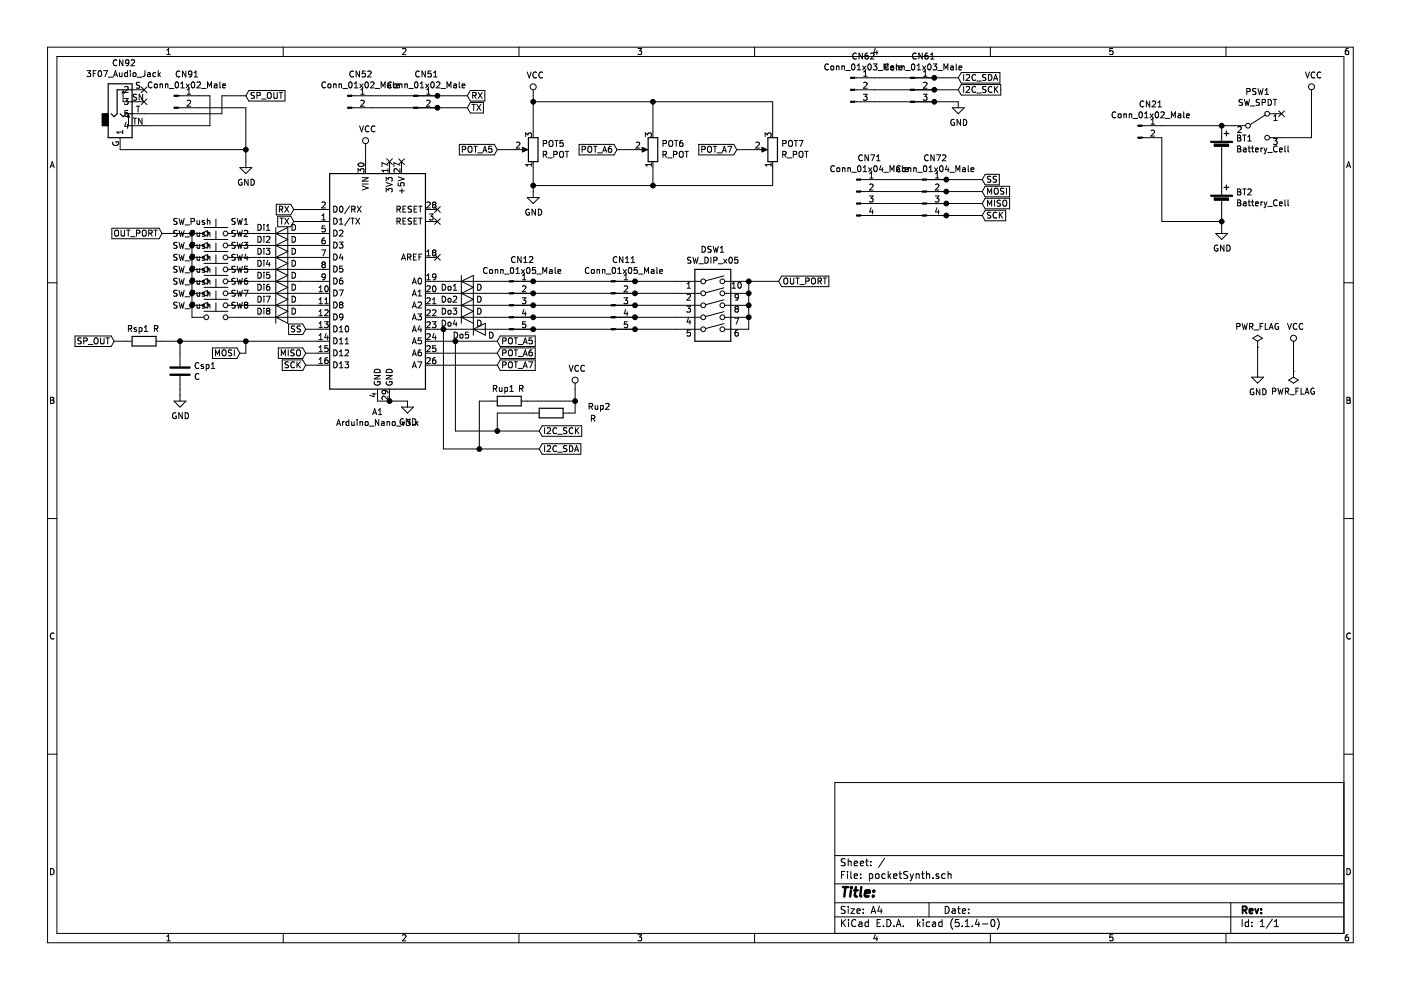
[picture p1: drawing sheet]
EESchema Schematic File Version 4
LIBS:pocketSynth-cache
EELAYER 30 0
EELAYER END
$Descr A4 11693 8268
encoding utf-8
Sheet 1 1
Title ""
Date ""
Rev ""
Comp ""
Comment1 ""
Comment2 ""
Comment3 ""
Comment4 ""
$EndDescr
$Comp
L MCU_Module:Arduino_Nano_v3.x A1
U 1 1
P 3150 2350
F 0 "A1" H 3150 1261 50  0000 C CNN
F 1 "Arduino_Nano_v3.x" H 3150 1170 50  0000 C CNN
F 2 "Module:Arduino_Nano" H 3300 1400 50  0001 L CNN
F 3 "http://www.mouser.com/pdfdocs/Gravitech_Arduino_Nano3_0.pdf" H 3150 1350 50  0001 C CNN
	1    3150 2350
	1    0    0    -1  
$EndComp
$Comp
L Switch:SW_Push SW1
U 1 1
P 1800 1950
F 0 "SW1" H 2000 2050 50  0000 C CNN
F 1 "SW_Push" H 1600 2050 50  0000 C CNN
F 2 "Button_Switch_THT:SW_PUSH_6mm_H5mm" H 1800 2150 50  0001 C CNN
F 3 "~" H 1800 2150 50  0001 C CNN
	1    1800 1950
	1    0    0    -1  
$EndComp
$Comp
L Device:D Do1
U 1 1
P 3900 2350
F 0 "Do1" H 3750 2300 50  0000 C CNN
F 1 "D" H 4000 2300 50  0000 C CNN
F 2 "Diode_SMD:D_SOD-323" H 3900 2350 50  0001 C CNN
F 3 "~" H 3900 2350 50  0001 C CNN
	1    3900 2350
	1    0    0    -1  
$EndComp
Wire Wire Line
	3850 2750 3700 2750
Wire Wire Line
	3750 2650 3650 2650
Wire Wire Line
	3650 2550 3750 2550
Wire Wire Line
	3750 2450 3650 2450
Wire Wire Line
	3650 2350 3750 2350
Text GLabel 6500 2350 2    50   Input ~ 0
OUT_PORT
Wire Wire Line
	6500 2350 6250 2350
$Comp
L Device:D Di1
U 1 1
P 2350 1950
F 0 "Di1" H 2200 2000 50  0000 C CNN
F 1 "D" H 2450 2000 50  0000 C CNN
F 2 "Diode_SMD:D_SOD-323" H 2350 1950 50  0001 C CNN
F 3 "~" H 2350 1950 50  0001 C CNN
	1    2350 1950
	1    0    0    -1  
$EndComp
$Comp
L Device:D Do2
U 1 1
P 3900 2450
F 0 "Do2" H 3750 2400 50  0000 C CNN
F 1 "D" H 4000 2400 50  0000 C CNN
F 2 "Diode_SMD:D_SOD-323" H 3900 2450 50  0001 C CNN
F 3 "~" H 3900 2450 50  0001 C CNN
	1    3900 2450
	1    0    0    -1  
$EndComp
$Comp
L Device:D Do3
U 1 1
P 3900 2550
F 0 "Do3" H 3750 2500 50  0000 C CNN
F 1 "D" H 4000 2500 50  0000 C CNN
F 2 "Diode_SMD:D_SOD-323" H 3900 2550 50  0001 C CNN
F 3 "~" H 3900 2550 50  0001 C CNN
	1    3900 2550
	1    0    0    -1  
$EndComp
$Comp
L Device:D Do4
U 1 1
P 3900 2650
F 0 "Do4" H 3750 2600 50  0000 C CNN
F 1 "D" H 4000 2600 50  0000 C CNN
F 2 "Diode_SMD:D_SOD-323" H 3900 2650 50  0001 C CNN
F 3 "~" H 3900 2650 50  0001 C CNN
	1    3900 2650
	1    0    0    -1  
$EndComp
$Comp
L Device:D Do5
U 1 1
P 4000 2750
F 0 "Do5" H 3850 2700 50  0000 C CNN
F 1 "D" H 4100 2700 50  0000 C CNN
F 2 "Diode_SMD:D_SOD-323" H 4000 2750 50  0001 C CNN
F 3 "~" H 4000 2750 50  0001 C CNN
	1    4000 2750
	1    0    0    -1  
$EndComp
$Comp
L Device:D Di2
U 1 1
P 2350 2050
F 0 "Di2" H 2200 2100 50  0000 C CNN
F 1 "D" H 2450 2100 50  0000 C CNN
F 2 "Diode_SMD:D_SOD-323" H 2350 2050 50  0001 C CNN
F 3 "~" H 2350 2050 50  0001 C CNN
	1    2350 2050
	1    0    0    -1  
$EndComp
$Comp
L Device:D Di3
U 1 1
P 2350 2150
F 0 "Di3" H 2200 2200 50  0000 C CNN
F 1 "D" H 2450 2200 50  0000 C CNN
F 2 "Diode_SMD:D_SOD-323" H 2350 2150 50  0001 C CNN
F 3 "~" H 2350 2150 50  0001 C CNN
	1    2350 2150
	1    0    0    -1  
$EndComp
$Comp
L Device:D Di4
U 1 1
P 2350 2250
F 0 "Di4" H 2200 2300 50  0000 C CNN
F 1 "D" H 2450 2300 50  0000 C CNN
F 2 "Diode_SMD:D_SOD-323" H 2350 2250 50  0001 C CNN
F 3 "~" H 2350 2250 50  0001 C CNN
	1    2350 2250
	1    0    0    -1  
$EndComp
$Comp
L Device:D Di5
U 1 1
P 2350 2350
F 0 "Di5" H 2200 2400 50  0000 C CNN
F 1 "D" H 2450 2400 50  0000 C CNN
F 2 "Diode_SMD:D_SOD-323" H 2350 2350 50  0001 C CNN
F 3 "~" H 2350 2350 50  0001 C CNN
	1    2350 2350
	1    0    0    -1  
$EndComp
$Comp
L Device:D Di6
U 1 1
P 2350 2450
F 0 "Di6" H 2200 2500 50  0000 C CNN
F 1 "D" H 2450 2500 50  0000 C CNN
F 2 "Diode_SMD:D_SOD-323" H 2350 2450 50  0001 C CNN
F 3 "~" H 2350 2450 50  0001 C CNN
	1    2350 2450
	1    0    0    -1  
$EndComp
$Comp
L Device:D Di7
U 1 1
P 2350 2550
F 0 "Di7" H 2200 2600 50  0000 C CNN
F 1 "D" H 2450 2600 50  0000 C CNN
F 2 "Diode_SMD:D_SOD-323" H 2350 2550 50  0001 C CNN
F 3 "~" H 2350 2550 50  0001 C CNN
	1    2350 2550
	1    0    0    -1  
$EndComp
$Comp
L Device:D Di8
U 1 1
P 2350 2650
F 0 "Di8" H 2200 2700 50  0000 C CNN
F 1 "D" H 2450 2700 50  0000 C CNN
F 2 "Diode_SMD:D_SOD-323" H 2350 2650 50  0001 C CNN
F 3 "~" H 2350 2650 50  0001 C CNN
	1    2350 2650
	1    0    0    -1  
$EndComp
Wire Wire Line
	2500 2650 2650 2650
Wire Wire Line
	2650 2550 2500 2550
Wire Wire Line
	2500 2450 2650 2450
Wire Wire Line
	2650 2350 2500 2350
Wire Wire Line
	2500 2250 2650 2250
Wire Wire Line
	2650 2150 2500 2150
Wire Wire Line
	2500 2050 2650 2050
Wire Wire Line
	2650 1950 2500 1950
$Comp
L Switch:SW_Push SW2
U 1 1
P 1800 2050
F 0 "SW2" H 2000 2150 50  0000 C CNN
F 1 "SW_Push" H 1600 2150 50  0000 C CNN
F 2 "Button_Switch_THT:SW_PUSH_6mm_H5mm" H 1800 2250 50  0001 C CNN
F 3 "~" H 1800 2250 50  0001 C CNN
	1    1800 2050
	1    0    0    -1  
$EndComp
$Comp
L Switch:SW_Push SW3
U 1 1
P 1800 2150
F 0 "SW3" H 2000 2250 50  0000 C CNN
F 1 "SW_Push" H 1600 2250 50  0000 C CNN
F 2 "Button_Switch_THT:SW_PUSH_6mm_H5mm" H 1800 2350 50  0001 C CNN
F 3 "~" H 1800 2350 50  0001 C CNN
	1    1800 2150
	1    0    0    -1  
$EndComp
$Comp
L Switch:SW_Push SW4
U 1 1
P 1800 2250
F 0 "SW4" H 2000 2350 50  0000 C CNN
F 1 "SW_Push" H 1600 2350 50  0000 C CNN
F 2 "Button_Switch_THT:SW_PUSH_6mm_H5mm" H 1800 2450 50  0001 C CNN
F 3 "~" H 1800 2450 50  0001 C CNN
	1    1800 2250
	1    0    0    -1  
$EndComp
$Comp
L Switch:SW_Push SW5
U 1 1
P 1800 2350
F 0 "SW5" H 2000 2450 50  0000 C CNN
F 1 "SW_Push" H 1600 2450 50  0000 C CNN
F 2 "Button_Switch_THT:SW_PUSH_6mm_H5mm" H 1800 2550 50  0001 C CNN
F 3 "~" H 1800 2550 50  0001 C CNN
	1    1800 2350
	1    0    0    -1  
$EndComp
$Comp
L Switch:SW_Push SW6
U 1 1
P 1800 2450
F 0 "SW6" H 2000 2550 50  0000 C CNN
F 1 "SW_Push" H 1600 2550 50  0000 C CNN
F 2 "Button_Switch_THT:SW_PUSH_6mm_H5mm" H 1800 2650 50  0001 C CNN
F 3 "~" H 1800 2650 50  0001 C CNN
	1    1800 2450
	1    0    0    -1  
$EndComp
$Comp
L Switch:SW_Push SW7
U 1 1
P 1800 2550
F 0 "SW7" H 2000 2650 50  0000 C CNN
F 1 "SW_Push" H 1600 2650 50  0000 C CNN
F 2 "Button_Switch_THT:SW_PUSH_6mm_H5mm" H 1800 2750 50  0001 C CNN
F 3 "~" H 1800 2750 50  0001 C CNN
	1    1800 2550
	1    0    0    -1  
$EndComp
$Comp
L Switch:SW_Push SW8
U 1 1
P 1800 2650
F 0 "SW8" H 2000 2750 50  0000 C CNN
F 1 "SW_Push" H 1600 2750 50  0000 C CNN
F 2 "Button_Switch_THT:SW_PUSH_6mm_H5mm" H 1800 2850 50  0001 C CNN
F 3 "~" H 1800 2850 50  0001 C CNN
	1    1800 2650
	1    0    0    -1  
$EndComp
Wire Wire Line
	2000 1950 2200 1950
Wire Wire Line
	2200 2050 2000 2050
Wire Wire Line
	2000 2150 2200 2150
Wire Wire Line
	2200 2250 2000 2250
Wire Wire Line
	2200 2350 2000 2350
Wire Wire Line
	2000 2450 2200 2450
Wire Wire Line
	2200 2550 2000 2550
Wire Wire Line
	2000 2650 2200 2650
Text GLabel 1350 1950 0    50   Input ~ 0
OUT_PORT
Wire Wire Line
	1350 1950 1600 1950
Wire Wire Line
	1600 2650 1600 2550
Connection ~ 1600 1950
Connection ~ 1600 2050
Wire Wire Line
	1600 2050 1600 1950
Connection ~ 1600 2150
Wire Wire Line
	1600 2150 1600 2050
Connection ~ 1600 2250
Wire Wire Line
	1600 2250 1600 2150
Connection ~ 1600 2350
Wire Wire Line
	1600 2350 1600 2250
Connection ~ 1600 2450
Wire Wire Line
	1600 2450 1600 2350
Connection ~ 1600 2550
Wire Wire Line
	1600 2550 1600 2450
$Comp
L Connector:Conn_01x05_Male CN11
U 1 1
P 5100 2550
F 0 "CN11" H 5208 2931 50  0000 C CNN
F 1 "Conn_01x05_Male" H 5208 2840 50  0000 C CNN
F 2 "Connector_PinHeader_2.54mm:PinHeader_1x05_P2.54mm_Vertical" H 5100 2550 50  0001 C CNN
F 3 "~" H 5100 2550 50  0001 C CNN
	1    5100 2550
	1    0    0    -1  
$EndComp
$Comp
L Connector:Conn_01x05_Male CN12
U 1 1
P 4250 2550
F 0 "CN12" H 4358 2931 50  0000 C CNN
F 1 "Conn_01x05_Male" H 4358 2840 50  0000 C CNN
F 2 "Connector_PinHeader_2.54mm:PinHeader_1x05_P2.54mm_Vertical" H 4250 2550 50  0001 C CNN
F 3 "~" H 4250 2550 50  0001 C CNN
	1    4250 2550
	1    0    0    -1  
$EndComp
Wire Wire Line
	4050 2350 4450 2350
Wire Wire Line
	4050 2450 4450 2450
Wire Wire Line
	4050 2550 4450 2550
Wire Wire Line
	4050 2650 4450 2650
Wire Wire Line
	4150 2750 4450 2750
Connection ~ 4450 2350
Wire Wire Line
	4450 2350 5300 2350
Connection ~ 4450 2450
Wire Wire Line
	4450 2450 5300 2450
Connection ~ 4450 2550
Wire Wire Line
	4450 2550 5300 2550
Connection ~ 4450 2650
Wire Wire Line
	4450 2650 5300 2650
Connection ~ 4450 2750
Connection ~ 5300 2350
Wire Wire Line
	5300 2350 5650 2350
Connection ~ 5300 2450
Wire Wire Line
	5300 2450 5650 2450
Connection ~ 5300 2550
Wire Wire Line
	5300 2550 5650 2550
Connection ~ 5300 2650
Wire Wire Line
	5300 2650 5650 2650
Connection ~ 5300 2750
Wire Wire Line
	5300 2750 5650 2750
$Comp
L Connector:Conn_01x02_Male CN91
U 1 1
P 1450 800
F 0 "CN91" H 1558 981 50  0000 C CNN
F 1 "Conn_01x02_Male" H 1558 890 50  0000 C CNN
F 2 "Connector_PinHeader_2.54mm:PinHeader_1x02_P2.54mm_Vertical" H 1450 800 50  0001 C CNN
F 3 "~" H 1450 800 50  0001 C CNN
	1    1450 800 
	1    0    0    -1  
$EndComp
$Comp
L power:PWR_FLAG #FLG01
U 1 1
P 10500 2900
F 0 "#FLG01" H 10500 2975 50  0001 C CNN
F 1 "PWR_FLAG" H 10500 3073 50  0000 C CNN
F 2 "" H 10500 2900 50  0001 C CNN
F 3 "~" H 10500 2900 50  0001 C CNN
	1    10500 2900
	1    0    0    -1  
$EndComp
$Comp
L power:GND #PWR01
U 1 1
P 10500 3100
F 0 "#PWR01" H 10500 2850 50  0001 C CNN
F 1 "GND" H 10505 2927 50  0000 C CNN
F 2 "" H 10500 3100 50  0001 C CNN
F 3 "" H 10500 3100 50  0001 C CNN
	1    10500 3100
	1    0    0    -1  
$EndComp
$Comp
L power:VCC #PWR02
U 1 1
P 10800 2900
F 0 "#PWR02" H 10800 2750 50  0001 C CNN
F 1 "VCC" H 10817 3073 50  0000 C CNN
F 2 "" H 10800 2900 50  0001 C CNN
F 3 "" H 10800 2900 50  0001 C CNN
	1    10800 2900
	1    0    0    -1  
$EndComp
$Comp
L power:PWR_FLAG #FLG02
U 1 1
P 10800 3100
F 0 "#FLG02" H 10800 3175 50  0001 C CNN
F 1 "PWR_FLAG" H 10800 3273 50  0000 C CNN
F 2 "" H 10800 3100 50  0001 C CNN
F 3 "~" H 10800 3100 50  0001 C CNN
	1    10800 3100
	-1   0    0    1   
$EndComp
Wire Wire Line
	10800 3100 10800 2900
Wire Wire Line
	10500 2900 10500 3100
$Comp
L power:GND #PWR04
U 1 1
P 2050 1350
F 0 "#PWR04" H 2050 1100 50  0001 C CNN
F 1 "GND" H 2055 1177 50  0000 C CNN
F 2 "" H 2050 1350 50  0001 C CNN
F 3 "" H 2050 1350 50  0001 C CNN
	1    2050 1350
	1    0    0    -1  
$EndComp
Text GLabel 2050 800  2    50   Input ~ 0
SP_OUT
Text GLabel 950  2850 0    50   Input ~ 0
SP_OUT
$Comp
L Device:R Rsp1
U 1 1
P 1200 2850
F 0 "Rsp1" V 1300 2900 50  0000 C CNN
F 1 "R" V 1300 2750 50  0000 C CNN
F 2 "Resistor_SMD:R_0603_1608Metric_Pad1.05x0.95mm_HandSolder" V 1130 2850 50  0001 C CNN
F 3 "~" H 1200 2850 50  0001 C CNN
	1    1200 2850
	0    -1   -1   0   
$EndComp
Wire Wire Line
	1050 2850 950  2850
Wire Wire Line
	1350 2850 1500 2850
$Comp
L Device:C Csp1
U 1 1
P 1500 3100
F 0 "Csp1" H 1615 3146 50  0000 L CNN
F 1 "C" H 1615 3055 50  0000 L CNN
F 2 "Capacitor_THT:C_Disc_D3.0mm_W1.6mm_P2.50mm" H 1538 2950 50  0001 C CNN
F 3 "~" H 1500 3100 50  0001 C CNN
	1    1500 3100
	1    0    0    -1  
$EndComp
Wire Wire Line
	1500 2950 1500 2850
Connection ~ 1500 2850
Wire Wire Line
	1500 2850 2050 2850
$Comp
L power:GND #PWR03
U 1 1
P 1500 3300
F 0 "#PWR03" H 1500 3050 50  0001 C CNN
F 1 "GND" H 1505 3127 50  0000 C CNN
F 2 "" H 1500 3300 50  0001 C CNN
F 3 "" H 1500 3300 50  0001 C CNN
	1    1500 3300
	1    0    0    -1  
$EndComp
Wire Wire Line
	1500 3300 1500 3250
$Comp
L power:GND #PWR06
U 1 1
P 3400 3350
F 0 "#PWR06" H 3400 3100 50  0001 C CNN
F 1 "GND" H 3405 3177 50  0000 C CNN
F 2 "" H 3400 3350 50  0001 C CNN
F 3 "" H 3400 3350 50  0001 C CNN
	1    3400 3350
	1    0    0    -1  
$EndComp
Wire Wire Line
	3400 3350 3250 3350
Connection ~ 3250 3350
Wire Wire Line
	3250 3350 3150 3350
NoConn ~ 3650 1850
NoConn ~ 3650 1750
NoConn ~ 3650 2150
NoConn ~ 3250 1350
NoConn ~ 3350 1350
$Comp
L power:VCC #PWR05
U 1 1
P 3050 1250
F 0 "#PWR05" H 3050 1100 50  0001 C CNN
F 1 "VCC" H 3067 1423 50  0000 C CNN
F 2 "" H 3050 1250 50  0001 C CNN
F 3 "" H 3050 1250 50  0001 C CNN
	1    3050 1250
	1    0    0    -1  
$EndComp
Wire Wire Line
	3050 1250 3050 1350
Text GLabel 2450 1750 0    50   Input ~ 0
RX
Text GLabel 2450 1850 0    50   Input ~ 0
TX
Wire Wire Line
	2450 1850 2650 1850
Wire Wire Line
	2650 1750 2450 1750
$Comp
L Connector:Conn_01x02_Male CN52
U 1 1
P 2900 800
F 0 "CN52" H 3008 981 50  0000 C CNN
F 1 "Conn_01x02_Male" H 3008 890 50  0000 C CNN
F 2 "Connector_PinHeader_2.54mm:PinHeader_1x02_P2.54mm_Vertical" H 2900 800 50  0001 C CNN
F 3 "~" H 2900 800 50  0001 C CNN
	1    2900 800 
	1    0    0    -1  
$EndComp
Text GLabel 3900 800  2    50   Input ~ 0
RX
Text GLabel 3900 900  2    50   Input ~ 0
TX
Wire Wire Line
	3900 900  3650 900 
Wire Wire Line
	3100 800  3650 800 
$Comp
L Device:R_POT POT5
U 1 1
P 4450 1250
F 0 "POT5" H 4380 1204 50  0000 R CNN
F 1 "R_POT" H 4380 1295 50  0000 R CNN
F 2 "Potentiometer_THT:Potentiometer_Alpha_RD901F-40-00D_Single_Vertical" H 4450 1250 50  0001 C CNN
F 3 "~" H 4450 1250 50  0001 C CNN
	1    4450 1250
	-1   0    0    1   
$EndComp
Text GLabel 4150 2850 2    50   Input ~ 0
POT_A5
Text GLabel 4150 2950 2    50   Input ~ 0
POT_A6
Text GLabel 4150 3050 2    50   Input ~ 0
POT_A7
Wire Wire Line
	4150 3050 3650 3050
Wire Wire Line
	3650 2950 4150 2950
Wire Wire Line
	4150 2850 3800 2850
Text GLabel 4150 1250 0    50   Input ~ 0
POT_A5
Wire Wire Line
	4150 1250 4300 1250
$Comp
L power:VCC #PWR07
U 1 1
P 4450 800
F 0 "#PWR07" H 4450 650 50  0001 C CNN
F 1 "VCC" H 4467 973 50  0000 C CNN
F 2 "" H 4450 800 50  0001 C CNN
F 3 "" H 4450 800 50  0001 C CNN
	1    4450 800 
	1    0    0    -1  
$EndComp
Wire Wire Line
	4450 1100 4450 850 
$Comp
L Device:R_POT POT6
U 1 1
P 5450 1250
F 0 "POT6" H 5380 1204 50  0000 R CNN
F 1 "R_POT" H 5380 1295 50  0000 R CNN
F 2 "Potentiometer_THT:Potentiometer_Alpha_RD901F-40-00D_Single_Vertical" H 5450 1250 50  0001 C CNN
F 3 "~" H 5450 1250 50  0001 C CNN
	1    5450 1250
	-1   0    0    1   
$EndComp
$Comp
L Device:R_POT POT7
U 1 1
P 6450 1250
F 0 "POT7" H 6380 1204 50  0000 R CNN
F 1 "R_POT" H 6380 1295 50  0000 R CNN
F 2 "Potentiometer_THT:Potentiometer_Alpha_RD901F-40-00D_Single_Vertical" H 6450 1250 50  0001 C CNN
F 3 "~" H 6450 1250 50  0001 C CNN
	1    6450 1250
	-1   0    0    1   
$EndComp
Text GLabel 5150 1250 0    50   Input ~ 0
POT_A6
Text GLabel 6150 1250 0    50   Input ~ 0
POT_A7
Wire Wire Line
	6300 1250 6150 1250
Wire Wire Line
	5300 1250 5150 1250
Wire Wire Line
	4450 850  5450 850 
Wire Wire Line
	5450 850  5450 1100
Wire Wire Line
	5450 850  6450 850 
Wire Wire Line
	6450 850  6450 1100
Connection ~ 5450 850 
$Comp
L power:GND #PWR08
U 1 1
P 4450 1600
F 0 "#PWR08" H 4450 1350 50  0001 C CNN
F 1 "GND" H 4455 1427 50  0000 C CNN
F 2 "" H 4450 1600 50  0001 C CNN
F 3 "" H 4450 1600 50  0001 C CNN
	1    4450 1600
	1    0    0    -1  
$EndComp
Wire Wire Line
	4450 1600 4450 1550
Wire Wire Line
	4450 1550 5450 1550
Connection ~ 4450 1550
Wire Wire Line
	4450 1550 4450 1400
Wire Wire Line
	5450 1400 5450 1550
Wire Wire Line
	4450 800  4450 850 
Connection ~ 4450 850 
Wire Wire Line
	6450 1550 5450 1550
Wire Wire Line
	6450 1400 6450 1550
Connection ~ 5450 1550
$Comp
L Device:Battery_Cell BT1
U 1 1
P 10200 1250
F 0 "BT1" H 10318 1346 50  0000 L CNN
F 1 "Battery_Cell" H 10318 1255 50  0000 L CNN
F 2 "Battery:BatteryHolder_Keystone_107_1x23mm" V 10200 1310 50  0001 C CNN
F 3 "~" V 10200 1310 50  0001 C CNN
	1    10200 1250
	1    0    0    -1  
$EndComp
$Comp
L Device:Battery_Cell BT2
U 1 1
P 10200 1700
F 0 "BT2" H 10318 1796 50  0000 L CNN
F 1 "Battery_Cell" H 10318 1705 50  0000 L CNN
F 2 "Battery:BatteryHolder_Keystone_107_1x23mm" V 10200 1760 50  0001 C CNN
F 3 "~" V 10200 1760 50  0001 C CNN
	1    10200 1700
	1    0    0    -1  
$EndComp
Wire Wire Line
	10200 1500 10200 1350
$Comp
L power:VCC #PWR012
U 1 1
P 10950 800
F 0 "#PWR012" H 10950 650 50  0001 C CNN
F 1 "VCC" H 10967 973 50  0000 C CNN
F 2 "" H 10950 800 50  0001 C CNN
F 3 "" H 10950 800 50  0001 C CNN
	1    10950 800 
	1    0    0    -1  
$EndComp
Wire Wire Line
	10300 1050 10200 1050
Wire Wire Line
	10700 1150 10950 1150
Wire Wire Line
	10950 1150 10950 800 
NoConn ~ 10700 950 
$Comp
L power:GND #PWR011
U 1 1
P 10200 1900
F 0 "#PWR011" H 10200 1650 50  0001 C CNN
F 1 "GND" H 10205 1727 50  0000 C CNN
F 2 "" H 10200 1900 50  0001 C CNN
F 3 "" H 10200 1900 50  0001 C CNN
	1    10200 1900
	1    0    0    -1  
$EndComp
Wire Wire Line
	10200 1900 10200 1850
Wire Wire Line
	2050 900  2050 1250
Connection ~ 2050 1250
Wire Wire Line
	2050 1250 2050 1350
Text GLabel 4500 3600 2    50   Input ~ 0
I2C_SCK
Text GLabel 4500 3750 2    50   Input ~ 0
I2C_SDA
Wire Wire Line
	4500 3600 4150 3600
Wire Wire Line
	3800 3600 3800 2850
Connection ~ 3800 2850
Wire Wire Line
	3800 2850 3650 2850
Wire Wire Line
	4450 2750 5300 2750
Wire Wire Line
	4500 3750 4000 3750
Wire Wire Line
	3700 3750 3700 2750
Connection ~ 3700 2750
Wire Wire Line
	3700 2750 3650 2750
$Comp
L Device:R Rup2
U 1 1
P 4600 3450
F 0 "Rup2" V 4650 3050 50  0000 C CNN
F 1 "R" V 4550 3100 50  0000 C CNN
F 2 "Resistor_SMD:R_0603_1608Metric_Pad1.05x0.95mm_HandSolder" V 4530 3450 50  0001 C CNN
F 3 "~" H 4600 3450 50  0001 C CNN
	1    4600 3450
	0    -1   -1   0   
$EndComp
$Comp
L Device:R Rup1
U 1 1
P 4250 3350
F 0 "Rup1" V 4350 3400 50  0000 C CNN
F 1 "R" V 4350 3250 50  0000 C CNN
F 2 "Resistor_SMD:R_0603_1608Metric_Pad1.05x0.95mm_HandSolder" V 4180 3350 50  0001 C CNN
F 3 "~" H 4250 3350 50  0001 C CNN
	1    4250 3350
	0    -1   -1   0   
$EndComp
Wire Wire Line
	4450 3450 4150 3450
Wire Wire Line
	4150 3450 4150 3600
Connection ~ 4150 3600
Wire Wire Line
	4150 3600 3800 3600
Wire Wire Line
	4100 3350 4000 3350
Wire Wire Line
	4000 3350 4000 3750
Connection ~ 4000 3750
Wire Wire Line
	4000 3750 3700 3750
$Comp
L power:VCC #PWR09
U 1 1
P 4800 3250
F 0 "#PWR09" H 4800 3100 50  0001 C CNN
F 1 "VCC" H 4817 3423 50  0000 C CNN
F 2 "" H 4800 3250 50  0001 C CNN
F 3 "" H 4800 3250 50  0001 C CNN
	1    4800 3250
	1    0    0    -1  
$EndComp
Wire Wire Line
	4800 3250 4800 3350
Wire Wire Line
	4800 3350 4400 3350
Wire Wire Line
	4750 3450 4800 3450
Wire Wire Line
	4800 3450 4800 3350
Connection ~ 4800 3350
$Comp
L Connector:Conn_01x02_Male CN51
U 1 1
P 3450 800
F 0 "CN51" H 3558 981 50  0000 C CNN
F 1 "Conn_01x02_Male" H 3558 890 50  0000 C CNN
F 2 "Connector_PinHeader_2.54mm:PinHeader_1x02_P2.54mm_Vertical" H 3450 800 50  0001 C CNN
F 3 "~" H 3450 800 50  0001 C CNN
	1    3450 800 
	1    0    0    -1  
$EndComp
Connection ~ 3650 800 
Wire Wire Line
	3650 800  3900 800 
Connection ~ 3650 900 
Wire Wire Line
	3650 900  3100 900 
Text GLabel 8000 750  2    50   Input ~ 0
I2C_SCK
Text GLabel 8000 650  2    50   Input ~ 0
I2C_SDA
$Comp
L Connector:Conn_01x03_Male CN61
U 1 1
P 7600 750
F 0 "CN61" H 7708 1031 50  0000 C CNN
F 1 "Conn_01x03_Male" H 7708 940 50  0000 C CNN
F 2 "Connector_PinHeader_2.54mm:PinHeader_1x03_P2.54mm_Vertical" H 7600 750 50  0001 C CNN
F 3 "~" H 7600 750 50  0001 C CNN
	1    7600 750 
	1    0    0    -1  
$EndComp
$Comp
L Connector:Conn_01x03_Male CN62
U 1 1
P 7100 750
F 0 "CN62" H 7208 1031 50  0000 C CNN
F 1 "Conn_01x03_Male" H 7208 940 50  0000 C CNN
F 2 "Connector_PinHeader_2.54mm:PinHeader_1x03_P2.54mm_Vertical" H 7100 750 50  0001 C CNN
F 3 "~" H 7100 750 50  0001 C CNN
	1    7100 750 
	1    0    0    -1  
$EndComp
$Comp
L power:GND #PWR010
U 1 1
P 8000 850
F 0 "#PWR010" H 8000 600 50  0001 C CNN
F 1 "GND" H 8005 677 50  0000 C CNN
F 2 "" H 8000 850 50  0001 C CNN
F 3 "" H 8000 850 50  0001 C CNN
	1    8000 850 
	1    0    0    -1  
$EndComp
Wire Wire Line
	8000 850  7800 850 
Wire Wire Line
	7800 750  8000 750 
Wire Wire Line
	8000 650  7800 650 
Wire Wire Line
	7300 650  7800 650 
Connection ~ 7800 650 
Wire Wire Line
	7800 750  7300 750 
Connection ~ 7800 750 
Wire Wire Line
	7300 850  7800 850 
Connection ~ 7800 850 
Text GLabel 2550 2750 0    50   Input ~ 0
SS
Text GLabel 2550 2950 0    50   Input ~ 0
MISO
Text GLabel 2550 3050 0    50   Input ~ 0
SCK
Text GLabel 2000 2950 0    50   Input ~ 0
MOSI
Wire Wire Line
	2550 3050 2650 3050
Wire Wire Line
	2650 2950 2550 2950
Wire Wire Line
	2650 2750 2550 2750
Wire Wire Line
	2000 2950 2050 2950
Wire Wire Line
	2050 2950 2050 2850
Connection ~ 2050 2850
Wire Wire Line
	2050 2850 2650 2850
$Comp
L Connector:Conn_01x04_Male CN71
U 1 1
P 7150 1600
F 0 "CN71" H 7258 1881 50  0000 C CNN
F 1 "Conn_01x04_Male" H 7258 1790 50  0000 C CNN
F 2 "Connector_PinHeader_2.54mm:PinHeader_1x04_P2.54mm_Vertical" H 7150 1600 50  0001 C CNN
F 3 "~" H 7150 1600 50  0001 C CNN
	1    7150 1600
	1    0    0    -1  
$EndComp
$Comp
L Connector:Conn_01x04_Male CN72
U 1 1
P 7700 1600
F 0 "CN72" H 7808 1881 50  0000 C CNN
F 1 "Conn_01x04_Male" H 7808 1790 50  0000 C CNN
F 2 "Connector_PinHeader_2.54mm:PinHeader_1x04_P2.54mm_Vertical" H 7700 1600 50  0001 C CNN
F 3 "~" H 7700 1600 50  0001 C CNN
	1    7700 1600
	1    0    0    -1  
$EndComp
Text GLabel 8200 1500 2    50   Input ~ 0
SS
Text GLabel 8200 1600 2    50   Input ~ 0
MOSI
Text GLabel 8200 1700 2    50   Input ~ 0
MISO
Text GLabel 8200 1800 2    50   Input ~ 0
SCK
Wire Wire Line
	8200 1800 7900 1800
Connection ~ 7900 1800
Wire Wire Line
	7900 1800 7350 1800
Wire Wire Line
	7350 1700 7900 1700
Connection ~ 7900 1700
Wire Wire Line
	7900 1700 8200 1700
Wire Wire Line
	8200 1600 7900 1600
Connection ~ 7900 1600
Wire Wire Line
	7900 1600 7350 1600
Wire Wire Line
	7350 1500 7900 1500
Connection ~ 7900 1500
Wire Wire Line
	7900 1500 8200 1500
Wire Wire Line
	6250 2650 6250 2750
Wire Wire Line
	6250 2650 6250 2550
Connection ~ 6250 2650
Connection ~ 6250 2350
Connection ~ 6250 2450
Wire Wire Line
	6250 2450 6250 2350
Connection ~ 6250 2550
Wire Wire Line
	6250 2550 6250 2450
$Comp
L Switch:SW_DIP_x05 DSW1
U 1 1
P 5950 2550
F 0 "DSW1" H 5950 3017 50  0000 C CNN
F 1 "SW_DIP_x05" H 5950 2926 50  0000 C CNN
F 2 "Button_Switch_THT:SW_DIP_SPSTx05_Slide_9.78x14.88mm_W7.62mm_P2.54mm" H 5950 2550 50  0001 C CNN
F 3 "~" H 5950 2550 50  0001 C CNN
	1    5950 2550
	1    0    0    -1  
$EndComp
$Comp
L 0-mylib:3F07_Audio_Jack CN92
U 1 1
P 1000 950
F 0 "CN92" H 1032 1375 50  0000 C CNN
F 1 "3F07_Audio_Jack" H 1032 1284 50  0000 C CNN
F 2 "0-mylib:3F07_Audio_Jack" H 1000 1150 50  0001 C CNN
F 3 "~" H 1000 1150 50  0001 C CNN
	1    1000 950 
	1    0    0    -1  
$EndComp
Wire Wire Line
	1000 1250 2050 1250
Wire Wire Line
	1850 800  1850 950 
Wire Wire Line
	1850 950  1200 950 
Wire Wire Line
	1850 800  2050 800 
Wire Wire Line
	1650 900  2050 900 
Wire Wire Line
	1650 800  1750 800 
Wire Wire Line
	1750 800  1750 1050
Wire Wire Line
	1750 1050 1200 1050
$Comp
L Connector:Conn_01x02_Male CN21
U 1 1
P 9500 1050
F 0 "CN21" H 9608 1231 50  0000 C CNN
F 1 "Conn_01x02_Male" H 9608 1140 50  0000 C CNN
F 2 "Connector_PinHeader_2.54mm:PinHeader_1x02_P2.54mm_Vertical" H 9500 1050 50  0001 C CNN
F 3 "~" H 9500 1050 50  0001 C CNN
	1    9500 1050
	1    0    0    -1  
$EndComp
Wire Wire Line
	10200 1850 9700 1850
Wire Wire Line
	9700 1850 9700 1150
Connection ~ 10200 1850
Wire Wire Line
	10200 1850 10200 1800
Wire Wire Line
	10200 1050 9700 1050
Connection ~ 10200 1050
NoConn ~ 1200 850 
NoConn ~ 1200 750 
$Comp
L Switch:SW_SPDT PSW1
U 1 1
P 10500 1050
F 0 "PSW1" H 10500 1335 50  0000 C CNN
F 1 "SW_SPDT" H 10500 1244 50  0000 C CNN
F 2 "Button_Switch_THT:SW_CuK_OS102011MA1QN1_SPDT_Angled" H 10500 1050 50  0001 C CNN
F 3 "~" H 10500 1050 50  0001 C CNN
	1    10500 1050
	1    0    0    -1  
$EndComp
$EndSCHEMATC
